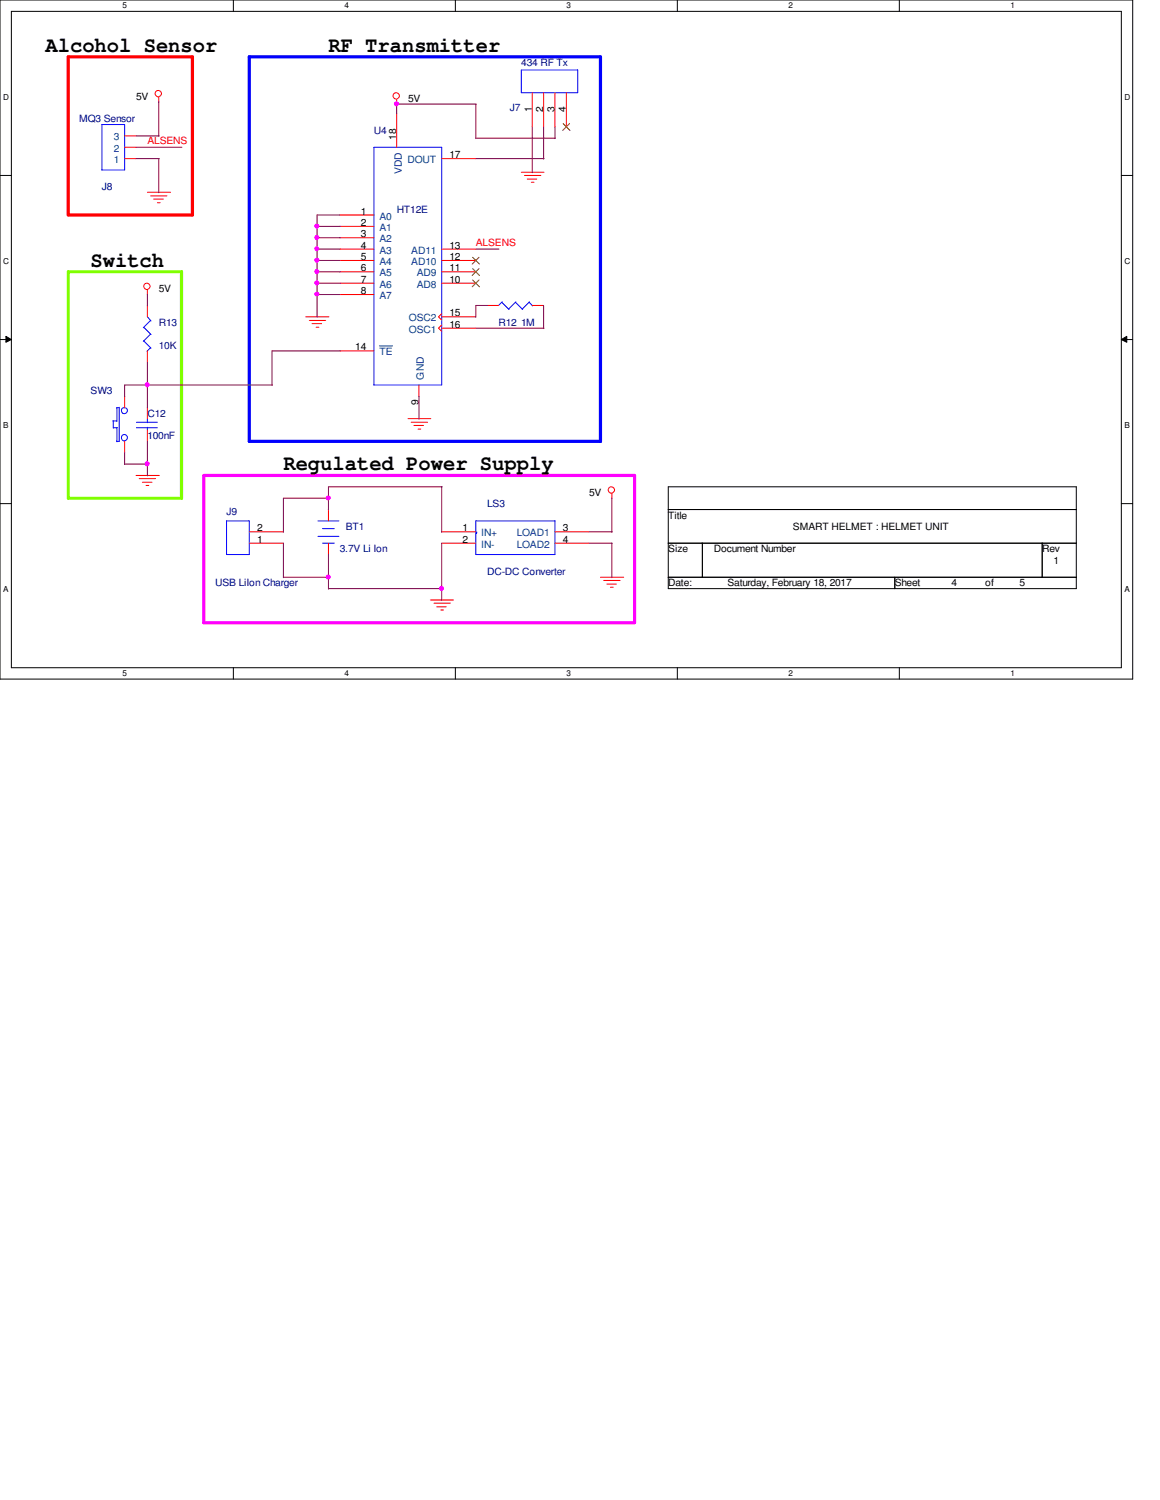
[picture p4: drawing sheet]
<svg xmlns="http://www.w3.org/2000/svg" width="216mm" height="279mm" viewBox="0 0 216 279" stroke-linecap="round" stroke-linejoin="round" font-family="sans-serif">
<path d="M0 0h210.8v126.5h-210.8zM2.1 2.1h206.6v122.3h-206.6z" fill="none" stroke="#000" stroke-width=".19"/>
<g fill="#fff">
<path d="M22.8 .3h.7v1.6h-.7z"/>
<path d="M22.8 124.6h.7v1.6h-.7z"/>
</g>
<path d="M43.4 0v2.1M43.4 124.4v2.1" fill="none" stroke="#000" stroke-width=".19"/>
<g fill="#fff">
<path d="M64.1 .3h.8v1.6h-.8z"/>
<path d="M64.1 124.6h.8v1.6h-.8z"/>
</g>
<path d="M84.8 0v2.1M84.8 124.4v2.1" fill="none" stroke="#000" stroke-width=".19"/>
<g fill="#fff">
<path d="M105.4 .3h.8v1.6h-.8z"/>
<path d="M105.4 124.6h.8v1.6h-.8z"/>
</g>
<path d="M126.1 0v2.1M126.1 124.4v2.1" fill="none" stroke="#000" stroke-width=".19"/>
<g fill="#fff">
<path d="M146.7 .3h.8v1.6h-.8z"/>
<path d="M146.7 124.6h.8v1.6h-.8z"/>
</g>
<path d="M167.4 0v2.1M167.4 124.4v2.1" fill="none" stroke="#000" stroke-width=".19"/>
<g fill="#fff">
<path d="M188 .3h.8v1.6h-.8z"/>
<path d="M188 124.6h.8v1.6h-.8z"/>
<path d="M.6 17.4h1v1.6h-1z"/>
<path d="M209.3 17.4h1v1.6h-1z"/>
<path d="M.6 47.9h1v1.6h-1z"/>
<path d="M209.3 47.9h1v1.6h-1z"/>
</g>
<path d="M0 32.7h2.1M208.7 32.7h2.1" fill="none" stroke="#000" stroke-width=".19"/>
<g fill="#fff">
<path d="M.6 78.5h.9v1.6h-.9z"/>
<path d="M209.3 78.5h.9v1.6h-.9z"/>
</g>
<path d="M0 63.2h2.1M1.1 62.7l1 .5-1 .6zM208.7 63.2l1-.5v1.1zM208.7 63.2h2.1" fill="none" stroke="#000" stroke-width=".19"/>
<path d="M1.1 62.7l1 .5-1 .6zM208.7 63.2l1-.5v1.1z" fill="#000"/>
<g fill="#fff">
<path d="M.6 109.1h.9v1.6h-.9z"/>
<path d="M209.3 109.1h.9v1.6h-.9z"/>
</g>
<path d="M0 93.8h2.1M124.4 90.7h75.9v18.9h-75.9zM124.4 94.9h75.9M208.7 93.8h2.1M124.4 101.2h75.9M124.4 107.5h75.9M130.7 101.2v6.3M166.5 107.5v2.1M194 101.2v6.3" fill="none" stroke="#000" stroke-width=".19"/>
<path d="M12.7 10.6h23.1v29.4h-23.1z" fill="none" stroke="#f00" stroke-width=".59"/>
<path d="M12.7 50.6h21.1v42.2h-21.1z" fill="none" stroke="#80ff00" stroke-width=".59"/>
<path d="M46.4 10.6h65.4v71.6h-65.4z" fill="none" stroke="#00f" stroke-width=".59"/>
<path d="M37.9 88.6h80.2v27.4h-80.2z" fill="none" stroke="#f0f" stroke-width=".59"/>
<g fill="none" stroke="#f00" stroke-width=".19">
<path d="M29.5 18.1v1M73.8 18.5v1M99.1 17.3v6.3M101.2 17.3v6.3M103.3 17.3v6.3M105.4 17.3v6.3M23.2 29.5h2.1M23.2 27.4h2.1M23.2 25.3h2.1M27.4 35.8h4.3M28 36.5h3.1M28.6 37.1h1.8"/>
<path d="M29.3 37.8h.5M73.8 21.1v6.3M82.2 29.5h6.4M97 32.1h4.3M97.6 32.7h3.1M98.1 33.4h1.8M98.9 34h.5M27.4 54v.9M27.4 56.9v2.1M56.9 59h4.3M57.6 59.7h3M63.2 40h6.4"/>
<path d="M63.2 42.2h6.4M63.2 44.3h6.4M63.2 46.4h6.4M63.2 48.5h6.4M63.2 50.6h6.4M63.2 52.7h6.4M63.2 54.9h6.4M82.2 59h6.4M82.2 46.4h6.4M82.2 48.5h6.4M82.2 50.6h6.4M82.2 52.7h6.4"/>
<path d="M82.2 58.4l-.6 .6 .6 .6M90.7 56.9h2.1M99.1 56.9h2.1M23.2 73.8v2.1M27.4 65.4v2.1M27.4 75.9v2.1M58.1 60.3h1.8M58.8 61h.6M63.2 65.4h6.4M75.9 78h4.3M76.5 78.7h3.1M77 79.2h1.8"/>
<path d="M77.8 79.9h.5M78 71.7v2.1M82.2 60.5l-.6 .6 .6 .6M82.2 61.1h6.4M23.2 82.2v2.1M25.3 88.6h4.3M25.9 89.2h3.1M26.5 89.8h1.8M27.2 90.4h.5M27.4 80.1v2.1M46.4 99.1h6.3M61.1 94.9v2.1"/>
<path d="M113.9 91.9v1M46.4 101.2h6.3M61.1 101.2v2.1M80.1 111.8h4.3M80.8 112.4h3M81.3 113h1.8M82 113.6h.5M111.8 107.5h4.3M112.4 108.1h3M112.9 108.8h1.8M113.6 109.4h.5"/>
<circle cx="29.5" cy="17.4" r=".59"/>
<circle cx="73.7" cy="17.9" r=".59"/>
<circle cx="27.4" cy="53.3" r=".59"/>
<circle cx="113.8" cy="91.3" r=".59"/>
</g>
<g fill="none" stroke="#00f" stroke-width=".19">
<path d="M97 13h10.5v4.3h-10.5zM19 23.2h4.2v8.5h-4.2zM69.6 27.4h12.6v44.3h-12.6zM27.4 59l.7 .8M28 59.7l-1.3 1.3M93.4 56.3l1.3 1.4M93.5 56.2l-.7 .7M95.9 56.3l1.4 1.4M96 56.2l-1.3 1.4M98.5 56.3l.6 .7M98.6 56.2l-1.4 1.4M21 78.4h.8"/>
<path d="M21.1 78.4v1.4M21.1 79.7h.7M21.7 75.9h.5M21.8 75.9v2.6M21.8 79.7v2.6M22.2 75.9v6.3h-.5M25.4 79.7h3.9M25.4 78.7h3.9M26.8 61l1.3 1.3M26.8 63.5l1.3 1.4M27.4 78v.7M27.4 79.6v.5"/>
<path d="M28 62.2l-1.3 1.4M28 64.8l-.7 .6M42.2 97h4.2v6.3h-4.2zM59.2 97h3.9M59.2 99.9h3.9M60 98.5h2.2M60 101.2h2.2"/>
<circle cx="23.1" cy="76.5" r=".57"/>
<circle cx="23.1" cy="81.5" r=".58"/>
</g>
<path d="M70.6 64.4h2.5" fill="none" stroke="#004080" stroke-width=".19"/>
<path d="M104.8 23l1.3 1.3M106 23l-1.3 1.3M88 52.2l1.2 1.2M88 50l1.2 1.3M88 47.9l1.2 1.3M89.2 52.2l-1.3 1.2M89.2 50l-1.3 1.3M89.2 47.9l-1.3 1.3" fill="none" stroke="#804000" stroke-width=".19"/>
<path d="M88.7 99.1v.2z" fill-rule="evenodd" fill="#00f"/>
<path d="M88.6 97h14.7v6.3h-14.7zM88.7 99.1v.2z" fill="none" stroke="#00f" stroke-width=".19"/>
<path d="M82.2 99.1h6.4M103.3 99.1h6.3M82.2 101.2h6.4M103.3 101.2h6.3" fill="none" stroke="#f00" stroke-width=".19"/>
<g fill="none" stroke="#800040" stroke-width=".19">
<path d="M29.5 19v6.4M88.6 19.4v6.4M88.6 19.4h-14.8v1.8M25.3 29.5h4.3M25.3 25.3h4.3M25.3 27.4h8.6M29.5 29.5v6.4M88.6 29.5h12.7M88.6 25.7h14.8M99.1 23.6v8.6M101.2 23.6v6M103.3 23.6v2.2"/>
<path d="M27.4 54.9v2.1M59 46.4h4.3M59 54.9h4.3M59 50.6h4.3M59 52.7h4.3M59 48.5h4.3M59 44.3h4.3M59 42.2h4.3M63.3 40h-4.3v19.1M88.6 46.4h4.3M90.8 56.9h-2.2v2.2M101.2 56.9v4.3"/>
<path d="M27.4 67.5v8.5M50.7 71.7h-27.5v2.2M63.3 65.4h-12.7v6.4M78 73.8v4.3M88.6 61.1h12.7M23.2 86.4h4.3M23.2 84.3v2.2M27.4 82.2v6.4M61.2 92.8h-8.5v6.3M82.2 90.7v8.4M82.3 90.7h-21.2v4.3M109.6 99.1h4.4"/>
<path d="M113.9 92.8v6.3M52.7 101.2v6.4M52.7 107.5h8.5M61.1 103.3v6.4M61.1 109.6h21.2M82.2 101.2v10.6M109.6 101.2h4.4M113.9 101.2v6.4"/>
</g>
<circle cx="73.8" cy="19.3" r=".38" fill="#f0f"/>
<circle cx="73.8" cy="19.3" r=".38" fill="none" stroke="#f0f" stroke-width=".19"/>
<circle cx="82.2" cy="109.6" r=".38" fill="#f0f"/>
<circle cx="82.2" cy="109.6" r=".38" fill="none" stroke="#f0f" stroke-width=".19"/>
<circle cx="59" cy="42.1" r=".38" fill="#f0f"/>
<circle cx="59" cy="42.1" r=".38" fill="none" stroke="#f0f" stroke-width=".19"/>
<circle cx="59" cy="52.7" r=".38" fill="#f0f"/>
<circle cx="59" cy="52.7" r=".38" fill="none" stroke="#f0f" stroke-width=".19"/>
<circle cx="59" cy="54.8" r=".37" fill="#f0f"/>
<circle cx="59" cy="54.8" r=".37" fill="none" stroke="#f0f" stroke-width=".19"/>
<circle cx="59" cy="50.6" r=".38" fill="#f0f"/>
<circle cx="59" cy="50.6" r=".38" fill="none" stroke="#f0f" stroke-width=".19"/>
<circle cx="59" cy="48.5" r=".38" fill="#f0f"/>
<circle cx="59" cy="48.5" r=".38" fill="none" stroke="#f0f" stroke-width=".19"/>
<circle cx="59" cy="46.3" r=".38" fill="#f0f"/>
<circle cx="59" cy="46.3" r=".38" fill="none" stroke="#f0f" stroke-width=".19"/>
<circle cx="59" cy="44.2" r=".38" fill="#f0f"/>
<circle cx="59" cy="44.2" r=".38" fill="none" stroke="#f0f" stroke-width=".19"/>
<circle cx="27.4" cy="86.4" r=".38" fill="#f0f"/>
<circle cx="27.4" cy="86.4" r=".38" fill="none" stroke="#f0f" stroke-width=".19"/>
<circle cx="27.4" cy="71.7" r=".38" fill="#f0f"/>
<circle cx="27.4" cy="71.7" r=".38" fill="none" stroke="#f0f" stroke-width=".19"/>
<circle cx="61.1" cy="92.7" r=".38" fill="#f0f"/>
<circle cx="61.1" cy="92.7" r=".38" fill="none" stroke="#f0f" stroke-width=".19"/>
<circle cx="61.1" cy="107.5" r=".38" fill="#f0f"/>
<circle cx="61.1" cy="107.5" r=".38" fill="none" stroke="#f0f" stroke-width=".19"/>
<g font-size="4">
<text x="8.5" y="9.7">Alcohol Sensor</text>
<text x="61.1" y="9.7">RF Transmitter</text>
<text x="16.8" y="49.7">Switch</text>
<text x="52.7" y="87.6">Regulated Power Supply</text>
</g>
<g font-size="1.9" fill="#000080">
<text x="97" y="12.3">434 RF Tx</text>
<text x="14.7" y="22.8">MQ3 Sensor</text>
<text x="94.9" y="20.7">J7</text>
<text x="69.6" y="24.9">U4</text>
<text x="19" y="35.5">J8</text>
<text x="73.8" y="39.6">HT12E</text>
<text x="29.5" y="60.7">R13</text>
<text x="29.5" y="64.9">10K</text>
<text x="92.8" y="60.7">R12 1M</text>
<text x="16.8" y="73.4">SW3</text>
<text x="27.4" y="77.6">C12</text>
<text x="27.4" y="81.8">100nF</text>
<text x="42.2" y="95.9">J9</text>
<text x="90.7" y="94.5">LS3</text>
<text x="64.3" y="98.7">BT1</text>
<text x="63.2" y="102.9">3.7V Li Ion</text>
<text x="90.7" y="107.1">DC-DC Converter</text>
<text x="40" y="109.2">USB LiIon Charger</text>
</g>
<g font-size="1.9">
<text x="25.3" y="18.5">5V</text>
<text x="75.9" y="19">5V</text>
<text x="99" y="20.9" transform="rotate(-90 99 20.9)">1</text>
<text x="101.1" y="20.9" transform="rotate(-90 101.1 20.9)">2</text>
<text x="103.2" y="20.9" transform="rotate(-90 103.2 20.9)">3</text>
<text x="105.3" y="20.9" transform="rotate(-90 105.3 20.9)">4</text>
<text x="73.7" y="26" transform="rotate(-90 73.7 26)">18</text>
<text x="83.7" y="29.5">17</text>
<text x="67.1" y="40">1</text>
<text x="67.1" y="42.1">2</text>
<text x="67.1" y="44.2">3</text>
<text x="67.1" y="46.3">4</text>
<text x="83.7" y="46.3">13</text>
<text x="67.1" y="48.4">5</text>
<text x="67.1" y="50.5">6</text>
<text x="67.1" y="52.7">7</text>
<text x="83.7" y="52.7">10</text>
<text x="83.7" y="50.5">11</text>
<text x="83.7" y="48.4">12</text>
<text x="29.5" y="54.4">5V</text>
<text x="67.1" y="54.8">8</text>
<text x="83.7" y="58.9">15</text>
<text x="66.1" y="65.3">14</text>
<text x="83.7" y="61">16</text>
<text x="77.9" y="75.4" transform="rotate(-90 77.9 75.4)">9</text>
<text x="109.6" y="92.4">5V</text>
<text x="47.8" y="101.1">1</text>
<text x="47.8" y="99">2</text>
<text x="86.1" y="99">1</text>
<text x="86.1" y="101.1">2</text>
<text x="104.7" y="101.1">4</text>
<text x="104.7" y="99">3</text>
<text x="124.4" y="96.6">Title</text>
<text x="147.6" y="98.7">SMART HELMET : HELMET UNIT</text>
<text x="124.4" y="102.9">Size</text>
<text x="132.8" y="102.9">Document Number</text>
<text x="194" y="102.9">Rev</text>
<text x="196.1" y="105">1</text>
<text x="124.4" y="109.2">Date:</text>
<text x="135.4" y="109.2">Saturday, February 18, 2017</text>
<text x="166.5" y="109.2">Sheet</text>
<text x="177.1" y="109.2">4</text>
<text x="183.4" y="109.2">of</text>
<text x="189.7" y="109.2">5</text>
</g>
<g font-size="1.9" fill="#004080">
<text x="21.2" y="28.3">2</text>
<text x="21.2" y="26.2">3</text>
<text x="21.2" y="30.4">1</text>
<text x="74.8" y="32.4" transform="rotate(-90 74.8 32.4)">VDD</text>
<text x="75.9" y="30.4">DOUT</text>
<text x="70.6" y="40.9">A0</text>
<text x="70.6" y="43">A1</text>
<text x="70.6" y="45.1">A2</text>
<text x="70.6" y="47.2">A3</text>
<text x="76.5" y="47.2">AD11</text>
<text x="70.6" y="49.4">A4</text>
<text x="70.6" y="51.5">A5</text>
<text x="70.6" y="53.6">A6</text>
<text x="76.5" y="49.4">AD10</text>
<text x="77.6" y="53.6">AD8</text>
<text x="77.6" y="51.5">AD9</text>
<text x="70.6" y="55.7">A7</text>
<text x="76.1" y="59.9">OSC2</text>
<text x="76.1" y="62">OSC1</text>
<text x="70.6" y="66.2">TE</text>
<text x="78.9" y="70.7" transform="rotate(-90 78.9 70.7)">GND</text>
<text x="89.6" y="99.9">IN+</text>
<text x="96.2" y="99.9">LOAD1</text>
<text x="89.6" y="102">IN-</text>
<text x="96.2" y="102">LOAD2</text>
</g>
<g font-size="1.9" fill="#f00">
<text x="27.4" y="26.8">ALSENS</text>
<text x="88.6" y="45.8">ALSENS</text>
</g>
<g font-size="1.5">
<text x="22.8" y="1.5">5</text>
<text x="64.1" y="1.5">4</text>
<text x="105.4" y="1.5">3</text>
<text x="146.7" y="1.5">2</text>
<text x="188" y="1.5">1</text>
<text x=".6" y="18.6">D</text>
<text x="209.3" y="18.6">D</text>
<text x=".6" y="49.2">C</text>
<text x="209.3" y="49.2">C</text>
<text x=".6" y="79.8">B</text>
<text x="209.3" y="79.8">B</text>
<text x=".6" y="110.3">A</text>
<text x="209.3" y="110.3">A</text>
<text x="22.8" y="125.9">5</text>
<text x="64.1" y="125.9">4</text>
<text x="105.4" y="125.9">3</text>
<text x="146.7" y="125.9">2</text>
<text x="188" y="125.9">1</text>
</g>
</svg>
